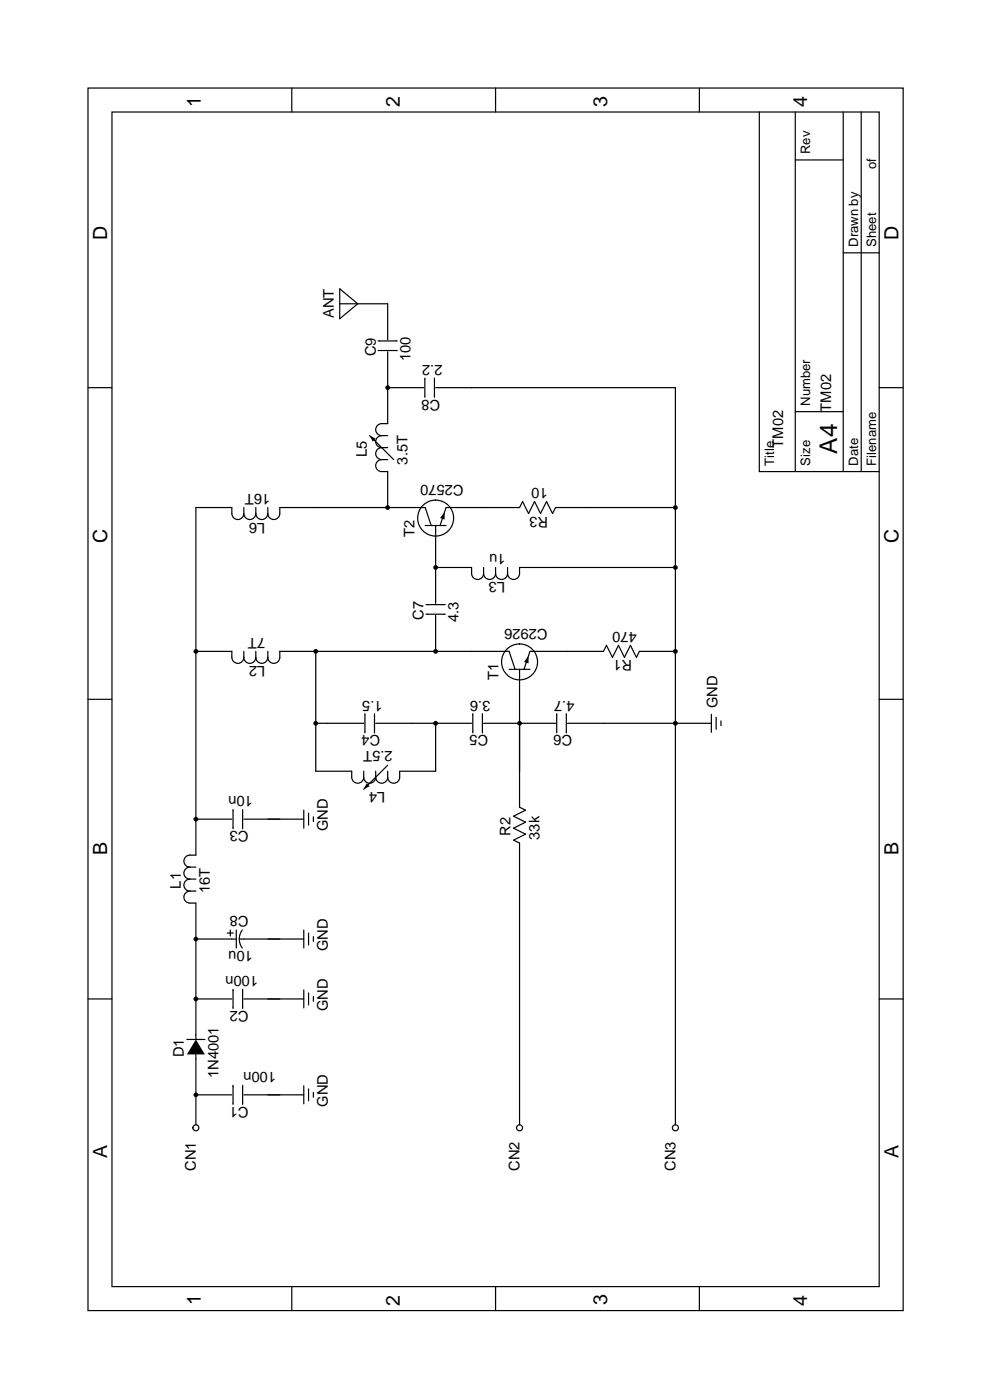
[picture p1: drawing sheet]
<svg xmlns="http://www.w3.org/2000/svg" width="210mm" height="297mm" viewBox="0 0 210 297" stroke-linecap="round" stroke-linejoin="round" font-family="sans-serif">
<g fill="none" stroke="#000" stroke-width=".25">
<path d="M18.6 18.7h172.8v259h-172.8zM61.8 18.7v5M105 18.7v5M148.2 18.7v5M23.7 23.7h162.6v249h-162.6zM160.9 23.7v76.2h25.4M168.5 33.9h10.2M168.5 23.7v76.2M178.7 23.7v76.2M182.5 23.7v76.2M178.7 53.6h7.6M72 64.4h10.1v7.6"/>
<path d="M72 61.2l3.8 3.2-3.8 3.2zM80.1 72.3h4.1M80.1 74.3h4.1M82.1 74.5v15.3h-1.2a1.27 1.27 0 0 0-1.3 1.2 1.27 1.27 0 0 0 1.3 1.3M18.6 82.2h5.1M78.3 92.3l5.1 5.1M80.9 97.4a1.27 1.27 0 0 0-1.3 1.3 1.27 1.27 0 0 0 1.3 1.2h1.2v7.7M80.9 94.9a1.27 1.27 0 0 0-1.3 1.2 1.27 1.27 0 0 0 1.3 1.3M80.9 92.3a1.27 1.27 0 0 0-1.3 1.3 1.27 1.27 0 0 0 1.3 1.3M80.9 97.4h1.2M80.9 94.9h1.2M80.9 92.3h1.2"/>
<path d="M82.1 82.2h7.7M90 80.1v4.1M92 80.1v4.1M92.3 82.2h50.8v156.2M168.5 87.2h10.2M186.3 82.2h5.1M51.7 108.8a1.27 1.27 0 0 0 1.2 1.3 1.27 1.27 0 0 0 1.3-1.3M51.7 108.8a1.27 1.27 0 0 1-1.3 1.3 1.27 1.27 0 0 1-1.3-1.3v-1.2h-7.6v73.6h-1.3a1.27 1.27 0 0 0-1.2 1.3 1.27 1.27 0 0 0 1.2 1.3M51.7 107.6v1.2M54.2 108.8a1.27 1.27 0 0 0 1.3 1.3 1.27 1.27 0 0 0 1.2-1.3M54.2 107.6v1.2M56.7 108.8a1.27 1.27 0 0 0 1.3 1.3 1.27 1.27 0 0 0 1.3-1.3v-1.2h30.8l1.3 3.8"/>
<path d="M56.7 107.6v1.2M90.1 111.4h4.4M92.3 111.4v16.5M143.1 107.6h-25.4l-.6 1.2-1.3-2.5-1.3 2.5-1.2-2.5-1.3 2.5-1.3-2.5-.6 1.3h-15.6l-1.3 3.8M41.5 138h7.6v1.3a1.27 1.27 0 0 0 1.3 1.3 1.27 1.27 0 0 0 1.3-1.3M51.7 139.3a1.27 1.27 0 0 0 1.2 1.3 1.27 1.27 0 0 0 1.3-1.3M51.7 138v1.3M54.2 139.3a1.27 1.27 0 0 0 1.3 1.3 1.27 1.27 0 0 0 1.2-1.3M54.2 138v1.3M56.7 139.3a1.27 1.27 0 0 0 1.3 1.3 1.27 1.27 0 0 0 1.3-1.3v-1.3h48.6l1.2 3.8M56.7 138v1.3M66.9 138v25.4h7.6v1.3a1.27 1.27 0 0 0 1.3 1.3 1.27 1.27 0 0 0 1.3-1.3"/>
<path d="M90.3 130.2h4M90.3 128.1h4M92.3 120.3h7.6v1.2a1.27 1.27 0 0 0 1.3 1.3 1.27 1.27 0 0 0 1.3-1.3M92.3 130.4v7.6M102.5 121.5a1.27 1.27 0 0 0 1.2 1.3 1.27 1.27 0 0 0 1.3-1.3M102.5 120.3v1.2M105 121.5a1.27 1.27 0 0 0 1.3 1.3 1.27 1.27 0 0 0 1.2-1.3M105 120.3v1.2M107.5 120.3v1.2M143.1 120.3h-33v1.2a1.27 1.27 0 0 1-1.3 1.3 1.27 1.27 0 0 1-1.3-1.3M143.1 138h-7.6l-.7 1.3-1.2-2.5-1.3 2.5-1.3-2.5-1.2 2.5-1.3-2.5-.6 1.2h-15.6l-1.3 3.8M18.6 148.2h5.1"/>
<path d="M66.9 153.3h10.2M77.3 151.2v4.1M79.3 151.2v4.1M79.6 153.3h20.3M92.3 153.3v10.1h-7.6v1.3a1.27 1.27 0 0 1-1.3 1.3 1.27 1.27 0 0 1-1.3-1.3M100.2 151.2v4.1M102.2 151.2v4.1M102.5 153.3h15.2M107.9 141.8h4.4M110.1 141.8v29.3l1.3 .6-2.6 1.3 2.6 1.2-2.6 1.3 2.6 1.3-2.6 1.2 1.3 .7v59.7M118 151.2v4.1M120 151.2v4.1"/>
<path d="M120.2 153.3h30.5M150.7 151.4v3.8M151.7 152v2.5M152.8 152.8v1M186.3 148.2h5.1M41.5 173.6h7.6M49.4 171.6v4M51.4 171.6v4M51.7 173.6h12.7M64.4 171.7v3.8M65.4 172.3v2.6M66.4 173.1v1"/>
<path d="M77.1 164.7a1.27 1.27 0 0 0 1.2 1.3 1.27 1.27 0 0 0 1.3-1.3M77.1 163.4v1.3M79.6 164.7a1.27 1.27 0 0 0 1.3 1.3 1.27 1.27 0 0 0 1.2-1.3M79.6 163.4v1.3M82.1 163.4v1.3M82.1 162.2l-5 5M40.2 188.8a1.27 1.27 0 0 0-1.2 1.3 1.27 1.27 0 0 0 1.2 1.3h1.3v28.9M40.2 186.3a1.27 1.27 0 0 0-1.2 1.3 1.27 1.27 0 0 0 1.2 1.2M40.2 183.8a1.27 1.27 0 0 0-1.2 1.2 1.27 1.27 0 0 0 1.2 1.3M40.2 188.8h1.3M40.2 186.3h1.3M40.2 183.8h1.3"/>
<path d="M41.5 199h8.6M48.2 197.7h1.2M48.8 197.1v1.3M50.1 197.1v3.8M50.7 199h13.7M51.3 197.1a3.2 3.2 0 0 0 0 3.8M64.4 197.1v3.8M65.4 197.7v2.6M66.4 198.5v1M18.6 211.7h5.1M41.5 211.7h7.6M49.4 209.7v4"/>
<path d="M51.4 209.7v4M51.7 211.7h12.7M64.4 209.8v3.8M65.4 210.4v2.6M66.4 211.2v1M186.3 211.7h5.1M39.6 220.3h3.8M41.5 223.5v14.9M41.5 232h7.6M49.4 230v4M51.4 230v4M51.7 232h12.7"/>
<path d="M64.4 230.1v3.8M65.4 230.7v2.6M66.4 231.5v1M61.8 272.7v5M105 272.7v5M148.2 272.7v5"/>
<circle cx="92.3" cy="109.8" r="3.8"/>
<circle cx="110.1" cy="140.3" r="3.8"/>
<circle cx="41.5" cy="239" r=".64"/>
<circle cx="110.1" cy="239" r=".64"/>
<circle cx="143.1" cy="239" r=".64"/>
</g>
<path d="M78.3 92.3l1.3 .7-.6 .6zM94.2 108.5v1.6l-1-.3zM112 139v1.6l-1-.3zM77.7 166l.6 .6-1.2 .6zM41.5 220.3l1.9 3.2h-3.8z" fill="#000"/>
<g fill="#000">
<circle cx="82.1" cy="82.2" r=".51"/>
<circle cx="82.1" cy="107.6" r=".51"/>
<circle cx="143.1" cy="107.6" r=".51"/>
<circle cx="41.5" cy="138" r=".51"/>
<circle cx="66.9" cy="138" r=".51"/>
<circle cx="92.3" cy="138" r=".51"/>
<circle cx="92.3" cy="120.3" r=".51"/>
<circle cx="143.1" cy="120.3" r=".51"/>
<circle cx="143.1" cy="138" r=".51"/>
<circle cx="66.9" cy="153.3" r=".51"/>
<circle cx="92.3" cy="153.3" r=".51"/>
<circle cx="110.1" cy="153.3" r=".51"/>
<circle cx="143.1" cy="153.3" r=".51"/>
<circle cx="41.5" cy="173.6" r=".51"/>
<circle cx="41.5" cy="199" r=".51"/>
<circle cx="41.5" cy="211.7" r=".51"/>
<circle cx="41.5" cy="232" r=".51"/>
</g>
<text font-size="5.2" x="177.4" y="96.1" transform="rotate(-90 177.4 96.1)">A4</text>
<g font-size="4.1">
<text x="42.5" y="22.7" transform="rotate(-90 42.5 22.7)">1</text>
<text x="84.7" y="22.7" transform="rotate(-90 84.7 22.7)">2</text>
<text x="128.6" y="22.7" transform="rotate(-90 128.6 22.7)">3</text>
<text x="171" y="22.7" transform="rotate(-90 171 22.7)">4</text>
<text x="22.7" y="50.9" transform="rotate(-90 22.7 50.9)">D</text>
<text x="190.3" y="50.9" transform="rotate(-90 190.3 50.9)">D</text>
<text x="22.7" y="115.2" transform="rotate(-90 22.7 115.2)">C</text>
<text x="190.3" y="115.2" transform="rotate(-90 190.3 115.2)">C</text>
<text x="22.7" y="181.2" transform="rotate(-90 22.7 181.2)">B</text>
<text x="190.3" y="181.2" transform="rotate(-90 190.3 181.2)">B</text>
<text x="22.7" y="245.5" transform="rotate(-90 22.7 245.5)">A</text>
<text x="190.3" y="245.5" transform="rotate(-90 190.3 245.5)">A</text>
<text x="42.5" y="276.5" transform="rotate(-90 42.5 276.5)">1</text>
<text x="84.7" y="276.7" transform="rotate(-90 84.7 276.7)">2</text>
<text x="128.6" y="276.5" transform="rotate(-90 128.6 276.5)">3</text>
<text x="171" y="276.7" transform="rotate(-90 171 276.7)">4</text>
</g>
<g font-size="3.1">
<text x="70.7" y="67.4" transform="rotate(-90 70.7 67.4)">ANT</text>
<text x="79.6" y="75.5" transform="rotate(-90 79.6 75.5)">C9</text>
<text x="87" y="76.5" transform="rotate(-90 87 76.5)">100</text>
<text x="93.8" y="77.3" transform="rotate(-180 93.8 77.3)">2.2</text>
<text x="93.3" y="84.7" transform="rotate(-180 93.3 84.7)">C8</text>
<text x="176.1" y="87.2" transform="rotate(-90 176.1 87.2)">TM02</text>
<text x="166" y="94.9" transform="rotate(-90 166 94.9)">TM02</text>
<text x="77.7" y="96.9" transform="rotate(-90 77.7 96.9)">L5</text>
<text x="86.3" y="98.4" transform="rotate(-90 86.3 98.4)">3.5T</text>
<text x="57.3" y="104.6" transform="rotate(-180 57.3 104.6)">16T</text>
<text x="98.2" y="102.7" transform="rotate(-180 98.2 102.7)">C2570</text>
<text x="116.1" y="103.4" transform="rotate(-180 116.1 103.4)">10</text>
<text x="56.2" y="110.7" transform="rotate(-180 56.2 110.7)">L6</text>
<text x="87.9" y="113.7" transform="rotate(-90 87.9 113.7)">T2</text>
<text x="116.1" y="109.5" transform="rotate(-180 116.1 109.5)">R3</text>
<text x="107.1" y="117.3" transform="rotate(-180 107.1 117.3)">1u</text>
<text x="107" y="123.4" transform="rotate(-180 107 123.4)">L3</text>
<text x="89.8" y="131.4" transform="rotate(-90 89.8 131.4)">C7</text>
<text x="97.1" y="131.9" transform="rotate(-90 97.1 131.9)">4.3</text>
<text x="56.2" y="135.1" transform="rotate(-180 56.2 135.1)">7T</text>
<text x="116" y="133.2" transform="rotate(-180 116 133.2)">C2926</text>
<text x="134.9" y="133.8" transform="rotate(-180 134.9 133.8)">470</text>
<text x="56.2" y="141.2" transform="rotate(-180 56.2 141.2)">L2</text>
<text x="133.9" y="139.9" transform="rotate(-180 133.9 139.9)">R1</text>
<text x="81.1" y="148.5" transform="rotate(-180 81.1 148.5)">1.5</text>
<text x="103.9" y="148.5" transform="rotate(-180 103.9 148.5)">3.6</text>
<text x="105.6" y="144.2" transform="rotate(-90 105.6 144.2)">T1</text>
<text x="121.7" y="148.5" transform="rotate(-180 121.7 148.5)">4.7</text>
<text x="80.6" y="155.8" transform="rotate(-180 80.6 155.8)">C4</text>
<text x="103.4" y="155.8" transform="rotate(-180 103.4 155.8)">C5</text>
<text x="121.2" y="155.8" transform="rotate(-180 121.2 155.8)">C6</text>
<text x="152" y="150.1" transform="rotate(-90 152 150.1)">GND</text>
<text x="83.2" y="159.2" transform="rotate(-180 83.2 159.2)">2.5T</text>
<text x="81.6" y="167.9" transform="rotate(-180 81.6 167.9)">L4</text>
<text x="53.6" y="168.8" transform="rotate(-180 53.6 168.8)">10n</text>
<text x="52.6" y="176.1" transform="rotate(-180 52.6 176.1)">C3</text>
<text x="69.4" y="176.1" transform="rotate(-90 69.4 176.1)">GND</text>
<text x="108.2" y="177.1" transform="rotate(-90 108.2 177.1)">R2</text>
<text x="114.3" y="178" transform="rotate(-90 114.3 178)">33k</text>
<text x="38.3" y="188.3" transform="rotate(-90 38.3 188.3)">L1</text>
<text x="44.4" y="189.3" transform="rotate(-90 44.4 189.3)">16T</text>
<text x="52.6" y="194.2" transform="rotate(-180 52.6 194.2)">C8</text>
<text x="53.6" y="201.5" transform="rotate(-180 53.6 201.5)">10u</text>
<text x="69.4" y="201.5" transform="rotate(-90 69.4 201.5)">GND</text>
<text x="54.7" y="206.9" transform="rotate(-180 54.7 206.9)">100n</text>
<text x="52.6" y="214.2" transform="rotate(-180 52.6 214.2)">C2</text>
<text x="69.4" y="214.2" transform="rotate(-90 69.4 214.2)">GND</text>
<text x="39" y="224.1" transform="rotate(-90 39 224.1)">D1</text>
<text x="58.5" y="227.2" transform="rotate(-180 58.5 227.2)">100n</text>
<text x="46.3" y="228.5" transform="rotate(-90 46.3 228.5)">1N4001</text>
<text x="52.6" y="234.6" transform="rotate(-180 52.6 234.6)">C1</text>
<text x="69.4" y="234.6" transform="rotate(-90 69.4 234.6)">GND</text>
<text x="41.5" y="248.1" transform="rotate(-90 41.5 248.1)">CN1</text>
<text x="110.1" y="248.1" transform="rotate(-90 110.1 248.1)">CN2</text>
<text x="143.1" y="248.1" transform="rotate(-90 143.1 248.1)">CN3</text>
</g>
<g font-size="2.8">
<text x="171.7" y="32.6" transform="rotate(-90 171.7 32.6)">Rev</text>
<text x="185.6" y="35.8" transform="rotate(-90 185.6 35.8)">of</text>
<text x="181.8" y="52.3" transform="rotate(-90 181.8 52.3)">Drawn by</text>
<text x="185.6" y="52.3" transform="rotate(-90 185.6 52.3)">Sheet</text>
<text x="171.7" y="86" transform="rotate(-90 171.7 86)">Number</text>
<text x="164.1" y="98.7" transform="rotate(-90 164.1 98.7)">Title</text>
<text x="171.7" y="98.7" transform="rotate(-90 171.7 98.7)">Size</text>
<text x="181.8" y="98.7" transform="rotate(-90 181.8 98.7)">Date</text>
<text x="185.6" y="98.7" transform="rotate(-90 185.6 98.7)">Filename</text>
</g>
</svg>
